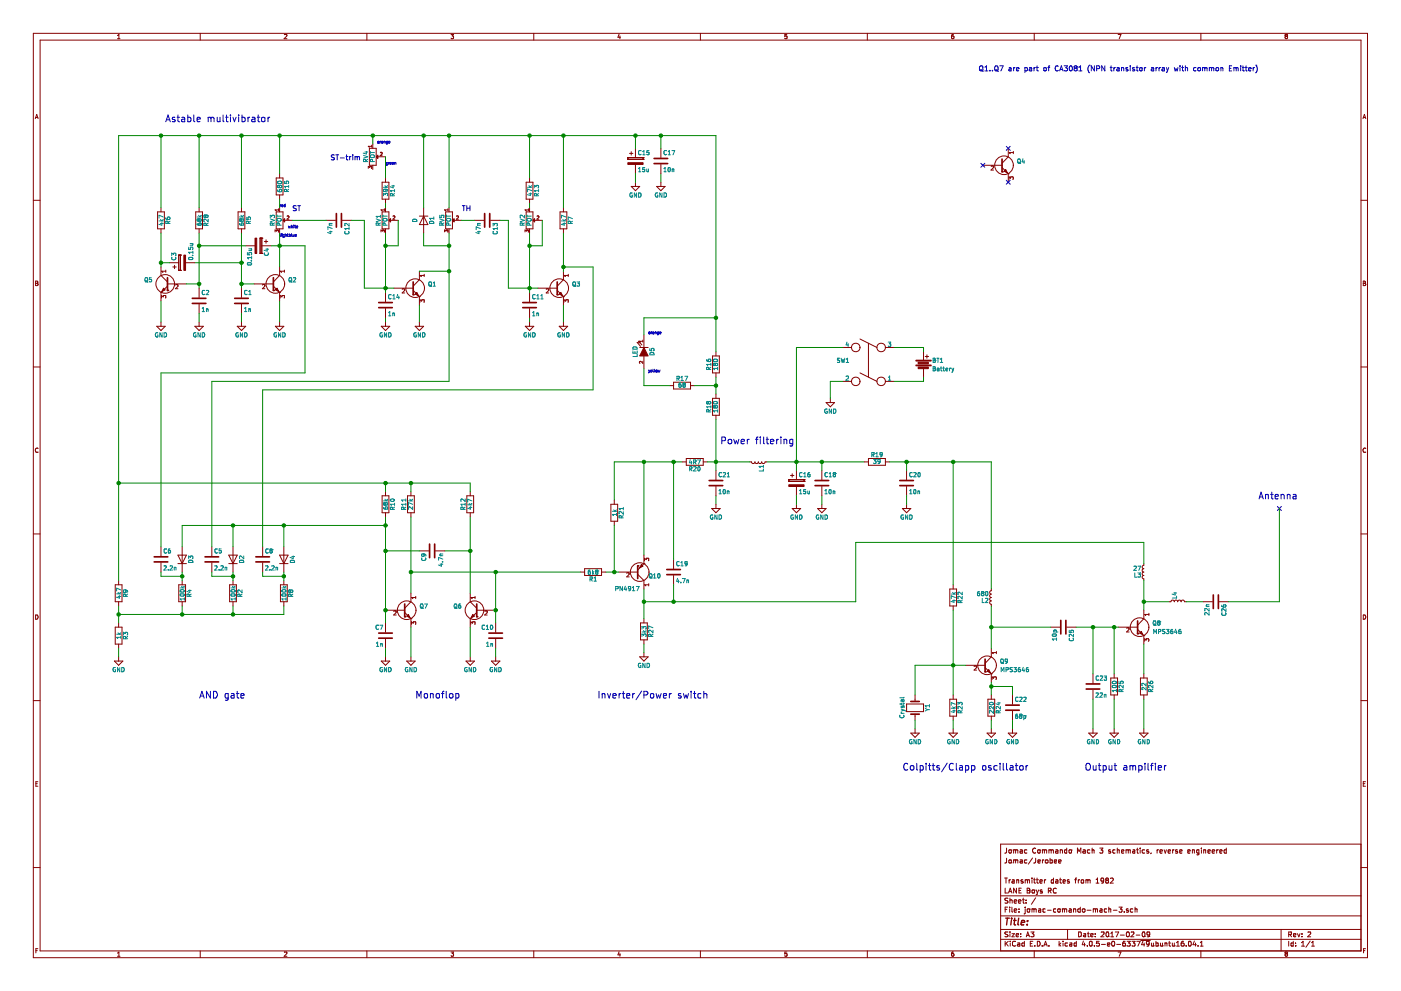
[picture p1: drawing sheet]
EESchema Schematic File Version 2
LIBS:jomac-comando-mach-3-rescue
LIBS:power
LIBS:device
LIBS:transistors
LIBS:conn
LIBS:linear
LIBS:regul
LIBS:74xx
LIBS:cmos4000
LIBS:adc-dac
LIBS:memory
LIBS:xilinx
LIBS:microcontrollers
LIBS:dsp
LIBS:microchip
LIBS:analog_switches
LIBS:motorola
LIBS:texas
LIBS:intel
LIBS:audio
LIBS:interface
LIBS:digital-audio
LIBS:philips
LIBS:display
LIBS:cypress
LIBS:siliconi
LIBS:opto
LIBS:atmel
LIBS:contrib
LIBS:valves
LIBS:jomac-comando-mach-3-cache
EELAYER 25 0
EELAYER END
$Descr A3 16535 11693
encoding utf-8
Sheet 1 1
Title ""
Date "2017-02-09"
Rev "2"
Comp "LANE Boys RC"
Comment1 "Transmitter dates from 1982"
Comment2 ""
Comment3 "Jomac/Jerobee"
Comment4 "Jomac Commando Mach 3 schematics, reverse engineered"
$EndDescr
$Comp
L Q_NPN_CBE Q1
U 1 1
P 4850 3400
F 0 "Q1" H 5150 3450 50  0000 R CNN
F 1 "Q_NPN_CBE" H 5450 3350 50  0001 R CNN
F 2 "" H 5050 3500 50  0000 C CNN
F 3 "" H 4850 3400 50  0000 C CNN
	1    4850 3400
	1    0    0    -1  
$EndComp
$Comp
L Q_NPN_CBE Q2
U 1 1
P 3200 3350
F 0 "Q2" H 3500 3400 50  0000 R CNN
F 1 "C" H 3800 3300 50  0001 R CNN
F 2 "" H 3400 3450 50  0000 C CNN
F 3 "" H 3200 3350 50  0000 C CNN
	1    3200 3350
	1    0    0    -1  
$EndComp
$Comp
L Q_NPN_CBE Q3
U 1 1
P 6550 3400
F 0 "Q3" H 6850 3450 50  0000 R CNN
F 1 "Q_NPN_CBE" H 7150 3350 50  0001 R CNN
F 2 "" H 6750 3500 50  0000 C CNN
F 3 "" H 6550 3400 50  0000 C CNN
	1    6550 3400
	1    0    0    -1  
$EndComp
$Comp
L Q_NPN_CBE Q7
U 1 1
P 4750 7200
F 0 "Q7" H 5050 7250 50  0000 R CNN
F 1 "Q_NPN_CBE" H 5350 7150 50  0001 R CNN
F 2 "" H 4950 7300 50  0000 C CNN
F 3 "" H 4750 7200 50  0000 C CNN
	1    4750 7200
	1    0    0    -1  
$EndComp
$Comp
L Q_NPN_CBE Q8
U 1 1
P 13400 7400
F 0 "Q8" H 13700 7450 50  0000 R CNN
F 1 "MPS3646" H 13950 7350 50  0000 R CNN
F 2 "" H 13600 7500 50  0000 C CNN
F 3 "" H 13400 7400 50  0000 C CNN
	1    13400 7400
	1    0    0    -1  
$EndComp
$Comp
L Q_NPN_CBE Q9
U 1 1
P 11600 7850
F 0 "Q9" H 11900 7900 50  0000 R CNN
F 1 "MPS3646" H 12150 7800 50  0000 R CNN
F 2 "" H 11800 7950 50  0000 C CNN
F 3 "" H 11600 7850 50  0000 C CNN
	1    11600 7850
	1    0    0    -1  
$EndComp
$Comp
L Q_NPN_CBE Q4
U 1 1
P 11800 1950
F 0 "Q4" H 12100 2000 50  0000 R CNN
F 1 "Q_NPN_CBE" H 12400 1900 50  0001 R CNN
F 2 "" H 12000 2050 50  0000 C CNN
F 3 "" H 11800 1950 50  0000 C CNN
	1    11800 1950
	1    0    0    -1  
$EndComp
$Comp
L Q_NPN_CBE Q5
U 1 1
P 2000 3350
F 0 "Q5" H 2300 3400 50  0000 R CNN
F 1 "Q_NPN_CBE" H 2600 3300 50  0001 R CNN
F 2 "" H 2200 3450 50  0000 C CNN
F 3 "" H 2000 3350 50  0000 C CNN
	1    2000 3350
	-1   0    0    -1  
$EndComp
$Comp
L Q_NPN_CBE Q6
U 1 1
P 5650 7200
F 0 "Q6" H 5950 7250 50  0000 R CNN
F 1 "Q_NPN_CBE" H 6250 7150 50  0001 R CNN
F 2 "" H 5850 7300 50  0000 C CNN
F 3 "" H 5650 7200 50  0000 C CNN
	1    5650 7200
	-1   0    0    -1  
$EndComp
$Comp
L GND #PWR01
U 1 1
P 1900 3800
F 0 "#PWR01" H 1900 3550 50  0001 C CNN
F 1 "GND" H 1900 3650 50  0000 C CNN
F 2 "" H 1900 3800 50  0000 C CNN
F 3 "" H 1900 3800 50  0000 C CNN
	1    1900 3800
	1    0    0    -1  
$EndComp
$Comp
L GND #PWR02
U 1 1
P 3300 3800
F 0 "#PWR02" H 3300 3550 50  0001 C CNN
F 1 "GND" H 3300 3650 50  0000 C CNN
F 2 "" H 3300 3800 50  0000 C CNN
F 3 "" H 3300 3800 50  0000 C CNN
	1    3300 3800
	1    0    0    -1  
$EndComp
$Comp
L C C1
U 1 1
P 2850 3550
F 0 "C1" H 2875 3650 50  0000 L CNN
F 1 "1n" H 2875 3450 50  0000 L CNN
F 2 "" H 2888 3400 50  0000 C CNN
F 3 "" H 2850 3550 50  0000 C CNN
	1    2850 3550
	1    0    0    -1  
$EndComp
$Comp
L GND #PWR03
U 1 1
P 2350 3800
F 0 "#PWR03" H 2350 3550 50  0001 C CNN
F 1 "GND" H 2350 3650 50  0000 C CNN
F 2 "" H 2350 3800 50  0000 C CNN
F 3 "" H 2350 3800 50  0000 C CNN
	1    2350 3800
	1    0    0    -1  
$EndComp
$Comp
L GND #PWR04
U 1 1
P 2850 3800
F 0 "#PWR04" H 2850 3550 50  0001 C CNN
F 1 "GND" H 2850 3650 50  0000 C CNN
F 2 "" H 2850 3800 50  0000 C CNN
F 3 "" H 2850 3800 50  0000 C CNN
	1    2850 3800
	1    0    0    -1  
$EndComp
$Comp
L CP C3
U 1 1
P 2150 3100
F 0 "C3" H 2175 3200 50  0000 L CNN
F 1 "0.15u" H 2175 3000 50  0000 L CNN
F 2 "" H 2188 2950 50  0000 C CNN
F 3 "" H 2150 3100 50  0000 C CNN
	1    2150 3100
	0    -1   -1   0   
$EndComp
$Comp
L CP C4
U 1 1
P 3050 2900
F 0 "C4" H 3075 3000 50  0000 L CNN
F 1 "0.15u" H 3075 2800 50  0000 L CNN
F 2 "" H 3088 2750 50  0000 C CNN
F 3 "" H 3050 2900 50  0000 C CNN
	1    3050 2900
	0    1    1    0   
$EndComp
$Comp
L R R6
U 1 1
P 1900 2600
F 0 "R6" V 1980 2600 50  0000 C CNN
F 1 "4k7" V 1900 2600 50  0000 C CNN
F 2 "" V 1830 2600 50  0000 C CNN
F 3 "" H 1900 2600 50  0000 C CNN
	1    1900 2600
	1    0    0    -1  
$EndComp
$Comp
L POT-RESCUE-jomac-comando-mach-3 RV3
U 1 1
P 3300 2600
F 0 "RV3" H 3300 2520 50  0000 C CNN
F 1 "POT" H 3300 2600 50  0000 C CNN
F 2 "" H 3300 2600 50  0000 C CNN
F 3 "" H 3300 2600 50  0000 C CNN
	1    3300 2600
	0    1    1    0   
$EndComp
$Comp
L C C2
U 1 1
P 2350 3550
F 0 "C2" H 2375 3650 50  0000 L CNN
F 1 "1n" H 2375 3450 50  0000 L CNN
F 2 "" H 2388 3400 50  0000 C CNN
F 3 "" H 2350 3550 50  0000 C CNN
	1    2350 3550
	1    0    0    -1  
$EndComp
Text Notes 3450 2500 0    60   ~ 0
ST
$Comp
L R R28
U 1 1
P 2350 2600
F 0 "R28" V 2430 2600 50  0000 C CNN
F 1 "68k" V 2350 2600 50  0000 C CNN
F 2 "" V 2280 2600 50  0000 C CNN
F 3 "" H 2350 2600 50  0000 C CNN
	1    2350 2600
	1    0    0    -1  
$EndComp
$Comp
L R R5
U 1 1
P 2850 2600
F 0 "R5" V 2930 2600 50  0000 C CNN
F 1 "68k" V 2850 2600 50  0000 C CNN
F 2 "" V 2780 2600 50  0000 C CNN
F 3 "" H 2850 2600 50  0000 C CNN
	1    2850 2600
	1    0    0    -1  
$EndComp
Text Notes 3300 2800 0    31   ~ 0
lightblue
Text Notes 3300 2450 0    31   ~ 0
red
Text Notes 3400 2700 0    31   ~ 0
white
$Comp
L GND #PWR05
U 1 1
P 4950 3800
F 0 "#PWR05" H 4950 3550 50  0001 C CNN
F 1 "GND" H 4950 3650 50  0000 C CNN
F 2 "" H 4950 3800 50  0000 C CNN
F 3 "" H 4950 3800 50  0000 C CNN
	1    4950 3800
	1    0    0    -1  
$EndComp
$Comp
L C C12
U 1 1
P 4000 2600
F 0 "C12" H 4025 2700 50  0000 L CNN
F 1 "47n" H 4025 2500 50  0000 L CNN
F 2 "" H 4038 2450 50  0000 C CNN
F 3 "" H 4000 2600 50  0000 C CNN
	1    4000 2600
	0    1    1    0   
$EndComp
$Comp
L C C14
U 1 1
P 4550 3600
F 0 "C14" H 4575 3700 50  0000 L CNN
F 1 "1n" H 4575 3500 50  0000 L CNN
F 2 "" H 4588 3450 50  0000 C CNN
F 3 "" H 4550 3600 50  0000 C CNN
	1    4550 3600
	1    0    0    -1  
$EndComp
$Comp
L GND #PWR06
U 1 1
P 4550 3800
F 0 "#PWR06" H 4550 3550 50  0001 C CNN
F 1 "GND" H 4550 3650 50  0000 C CNN
F 2 "" H 4550 3800 50  0000 C CNN
F 3 "" H 4550 3800 50  0000 C CNN
	1    4550 3800
	1    0    0    -1  
$EndComp
$Comp
L POT-RESCUE-jomac-comando-mach-3 RV1
U 1 1
P 4550 2600
F 0 "RV1" H 4550 2520 50  0000 C CNN
F 1 "POT" H 4550 2600 50  0000 C CNN
F 2 "" H 4550 2600 50  0000 C CNN
F 3 "" H 4550 2600 50  0000 C CNN
	1    4550 2600
	0    1    1    0   
$EndComp
$Comp
L POT-RESCUE-jomac-comando-mach-3 RV4
U 1 1
P 4400 1850
F 0 "RV4" H 4400 1770 50  0000 C CNN
F 1 "POT" H 4400 1850 50  0000 C CNN
F 2 "" H 4400 1850 50  0000 C CNN
F 3 "" H 4400 1850 50  0000 C CNN
	1    4400 1850
	0    1    1    0   
$EndComp
$Comp
L R R14
U 1 1
P 4550 2250
F 0 "R14" V 4630 2250 50  0000 C CNN
F 1 "39k" V 4550 2250 50  0000 C CNN
F 2 "" V 4480 2250 50  0000 C CNN
F 3 "" H 4550 2250 50  0000 C CNN
	1    4550 2250
	1    0    0    -1  
$EndComp
Text Notes 3900 1900 0    60   ~ 0
ST-trim
$Comp
L POT-RESCUE-jomac-comando-mach-3 RV5
U 1 1
P 5300 2600
F 0 "RV5" H 5300 2520 50  0000 C CNN
F 1 "POT" H 5300 2600 50  0000 C CNN
F 2 "" H 5300 2600 50  0000 C CNN
F 3 "" H 5300 2600 50  0000 C CNN
	1    5300 2600
	0    1    1    0   
$EndComp
$Comp
L C C13
U 1 1
P 5750 2600
F 0 "C13" H 5775 2700 50  0000 L CNN
F 1 "47n" H 5775 2500 50  0000 L CNN
F 2 "" H 5788 2450 50  0000 C CNN
F 3 "" H 5750 2600 50  0000 C CNN
	1    5750 2600
	0    1    1    0   
$EndComp
$Comp
L C C11
U 1 1
P 6250 3600
F 0 "C11" H 6275 3700 50  0000 L CNN
F 1 "1n" H 6275 3500 50  0000 L CNN
F 2 "" H 6288 3450 50  0000 C CNN
F 3 "" H 6250 3600 50  0000 C CNN
	1    6250 3600
	1    0    0    -1  
$EndComp
$Comp
L POT-RESCUE-jomac-comando-mach-3 RV2
U 1 1
P 6250 2600
F 0 "RV2" H 6250 2520 50  0000 C CNN
F 1 "POT" H 6250 2600 50  0000 C CNN
F 2 "" H 6250 2600 50  0000 C CNN
F 3 "" H 6250 2600 50  0000 C CNN
	1    6250 2600
	0    1    1    0   
$EndComp
$Comp
L R R13
U 1 1
P 6250 2250
F 0 "R13" V 6330 2250 50  0000 C CNN
F 1 "47k" V 6250 2250 50  0000 C CNN
F 2 "" V 6180 2250 50  0000 C CNN
F 3 "" H 6250 2250 50  0000 C CNN
	1    6250 2250
	1    0    0    -1  
$EndComp
$Comp
L GND #PWR07
U 1 1
P 6250 3800
F 0 "#PWR07" H 6250 3550 50  0001 C CNN
F 1 "GND" H 6250 3650 50  0000 C CNN
F 2 "" H 6250 3800 50  0000 C CNN
F 3 "" H 6250 3800 50  0000 C CNN
	1    6250 3800
	1    0    0    -1  
$EndComp
$Comp
L GND #PWR08
U 1 1
P 6650 3800
F 0 "#PWR08" H 6650 3550 50  0001 C CNN
F 1 "GND" H 6650 3650 50  0000 C CNN
F 2 "" H 6650 3800 50  0000 C CNN
F 3 "" H 6650 3800 50  0000 C CNN
	1    6650 3800
	1    0    0    -1  
$EndComp
$Comp
L R R7
U 1 1
P 6650 2600
F 0 "R7" V 6730 2600 50  0000 C CNN
F 1 "4k7" V 6650 2600 50  0000 C CNN
F 2 "" V 6580 2600 50  0000 C CNN
F 3 "" H 6650 2600 50  0000 C CNN
	1    6650 2600
	1    0    0    -1  
$EndComp
Text Notes 5450 2500 0    60   ~ 0
TH
$Comp
L R R9
U 1 1
P 1400 7000
F 0 "R9" V 1480 7000 50  0000 C CNN
F 1 "4k7" V 1400 7000 50  0000 C CNN
F 2 "" V 1330 7000 50  0000 C CNN
F 3 "" H 1400 7000 50  0000 C CNN
	1    1400 7000
	1    0    0    -1  
$EndComp
$Comp
L R R3
U 1 1
P 1400 7500
F 0 "R3" V 1480 7500 50  0000 C CNN
F 1 "1k" V 1400 7500 50  0000 C CNN
F 2 "" V 1330 7500 50  0000 C CNN
F 3 "" H 1400 7500 50  0000 C CNN
	1    1400 7500
	1    0    0    -1  
$EndComp
$Comp
L GND #PWR09
U 1 1
P 1400 7750
F 0 "#PWR09" H 1400 7500 50  0001 C CNN
F 1 "GND" H 1400 7600 50  0000 C CNN
F 2 "" H 1400 7750 50  0000 C CNN
F 3 "" H 1400 7750 50  0000 C CNN
	1    1400 7750
	1    0    0    -1  
$EndComp
$Comp
L R R4
U 1 1
P 2150 7000
F 0 "R4" V 2230 7000 50  0000 C CNN
F 1 "100k" V 2150 7000 50  0000 C CNN
F 2 "" V 2080 7000 50  0000 C CNN
F 3 "" H 2150 7000 50  0000 C CNN
	1    2150 7000
	1    0    0    -1  
$EndComp
$Comp
L R R2
U 1 1
P 2750 7000
F 0 "R2" V 2830 7000 50  0000 C CNN
F 1 "100k" V 2750 7000 50  0000 C CNN
F 2 "" V 2680 7000 50  0000 C CNN
F 3 "" H 2750 7000 50  0000 C CNN
	1    2750 7000
	1    0    0    -1  
$EndComp
$Comp
L R R8
U 1 1
P 3350 7000
F 0 "R8" V 3430 7000 50  0000 C CNN
F 1 "100k" V 3350 7000 50  0000 C CNN
F 2 "" V 3280 7000 50  0000 C CNN
F 3 "" H 3350 7000 50  0000 C CNN
	1    3350 7000
	1    0    0    -1  
$EndComp
$Comp
L D D3
U 1 1
P 2150 6600
F 0 "D3" H 2150 6500 50  0000 C CNN
F 1 "D" H 2150 6500 50  0001 C CNN
F 2 "" H 2150 6600 50  0000 C CNN
F 3 "" H 2150 6600 50  0000 C CNN
	1    2150 6600
	0    -1   -1   0   
$EndComp
$Comp
L D D2
U 1 1
P 2750 6600
F 0 "D2" H 2750 6500 50  0000 C CNN
F 1 "D" H 2750 6500 50  0001 C CNN
F 2 "" H 2750 6600 50  0000 C CNN
F 3 "" H 2750 6600 50  0000 C CNN
	1    2750 6600
	0    -1   -1   0   
$EndComp
$Comp
L D D4
U 1 1
P 3350 6600
F 0 "D4" H 3350 6500 50  0000 C CNN
F 1 "D" H 3350 6500 50  0001 C CNN
F 2 "" H 3350 6600 50  0000 C CNN
F 3 "" H 3350 6600 50  0000 C CNN
	1    3350 6600
	0    -1   -1   0   
$EndComp
$Comp
L R R10
U 1 1
P 4550 5950
F 0 "R10" V 4630 5950 50  0000 C CNN
F 1 "68k" V 4550 5950 50  0000 C CNN
F 2 "" V 4480 5950 50  0000 C CNN
F 3 "" H 4550 5950 50  0000 C CNN
	1    4550 5950
	1    0    0    -1  
$EndComp
$Comp
L C C6
U 1 1
P 1900 6600
F 0 "C6" H 1925 6700 50  0000 L CNN
F 1 "2.2n" H 1925 6500 50  0000 L CNN
F 2 "" H 1938 6450 50  0000 C CNN
F 3 "" H 1900 6600 50  0000 C CNN
	1    1900 6600
	1    0    0    -1  
$EndComp
$Comp
L C C5
U 1 1
P 2500 6600
F 0 "C5" H 2525 6700 50  0000 L CNN
F 1 "2.2n" H 2525 6500 50  0000 L CNN
F 2 "" H 2538 6450 50  0000 C CNN
F 3 "" H 2500 6600 50  0000 C CNN
	1    2500 6600
	1    0    0    -1  
$EndComp
$Comp
L C C8
U 1 1
P 3100 6600
F 0 "C8" H 3125 6700 50  0000 L CNN
F 1 "2.2n" H 3125 6500 50  0000 L CNN
F 2 "" H 3138 6450 50  0000 C CNN
F 3 "" H 3100 6600 50  0000 C CNN
	1    3100 6600
	1    0    0    -1  
$EndComp
$Comp
L C C7
U 1 1
P 4550 7500
F 0 "C7" H 4575 7600 50  0000 L CNN
F 1 "1n" H 4575 7400 50  0000 L CNN
F 2 "" H 4588 7350 50  0000 C CNN
F 3 "" H 4550 7500 50  0000 C CNN
	1    4550 7500
	-1   0    0    -1  
$EndComp
$Comp
L GND #PWR010
U 1 1
P 4550 7750
F 0 "#PWR010" H 4550 7500 50  0001 C CNN
F 1 "GND" H 4550 7600 50  0000 C CNN
F 2 "" H 4550 7750 50  0000 C CNN
F 3 "" H 4550 7750 50  0000 C CNN
	1    4550 7750
	-1   0    0    -1  
$EndComp
$Comp
L GND #PWR011
U 1 1
P 4850 7750
F 0 "#PWR011" H 4850 7500 50  0001 C CNN
F 1 "GND" H 4850 7600 50  0000 C CNN
F 2 "" H 4850 7750 50  0000 C CNN
F 3 "" H 4850 7750 50  0000 C CNN
	1    4850 7750
	-1   0    0    -1  
$EndComp
$Comp
L R R11
U 1 1
P 4850 5950
F 0 "R11" V 4930 5950 50  0000 C CNN
F 1 "27k" V 4850 5950 50  0000 C CNN
F 2 "" V 4780 5950 50  0000 C CNN
F 3 "" H 4850 5950 50  0000 C CNN
	1    4850 5950
	-1   0    0    -1  
$EndComp
$Comp
L R R12
U 1 1
P 5550 5950
F 0 "R12" V 5630 5950 50  0000 C CNN
F 1 "4k7" V 5550 5950 50  0000 C CNN
F 2 "" V 5480 5950 50  0000 C CNN
F 3 "" H 5550 5950 50  0000 C CNN
	1    5550 5950
	-1   0    0    -1  
$EndComp
$Comp
L C C10
U 1 1
P 5850 7500
F 0 "C10" H 5875 7600 50  0000 L CNN
F 1 "1n" H 5875 7400 50  0000 L CNN
F 2 "" H 5888 7350 50  0000 C CNN
F 3 "" H 5850 7500 50  0000 C CNN
	1    5850 7500
	-1   0    0    -1  
$EndComp
$Comp
L GND #PWR012
U 1 1
P 5850 7750
F 0 "#PWR012" H 5850 7500 50  0001 C CNN
F 1 "GND" H 5850 7600 50  0000 C CNN
F 2 "" H 5850 7750 50  0000 C CNN
F 3 "" H 5850 7750 50  0000 C CNN
	1    5850 7750
	-1   0    0    -1  
$EndComp
$Comp
L GND #PWR013
U 1 1
P 5550 7750
F 0 "#PWR013" H 5550 7500 50  0001 C CNN
F 1 "GND" H 5550 7600 50  0000 C CNN
F 2 "" H 5550 7750 50  0000 C CNN
F 3 "" H 5550 7750 50  0000 C CNN
	1    5550 7750
	-1   0    0    -1  
$EndComp
$Comp
L C C9
U 1 1
P 5100 6500
F 0 "C9" H 5125 6600 50  0000 L CNN
F 1 "4.7n" H 5125 6400 50  0000 L CNN
F 2 "" H 5138 6350 50  0000 C CNN
F 3 "" H 5100 6500 50  0000 C CNN
	1    5100 6500
	0    -1   1    0   
$EndComp
$Comp
L R R1
U 1 1
P 7000 6750
F 0 "R1" V 7080 6750 50  0000 C CNN
F 1 "6k8" V 7000 6750 50  0000 C CNN
F 2 "" V 6930 6750 50  0000 C CNN
F 3 "" H 7000 6750 50  0000 C CNN
	1    7000 6750
	0    1    1    0   
$EndComp
$Comp
L Q_PNP_CBE Q10
U 1 1
P 7500 6750
F 0 "Q10" H 7800 6800 50  0000 R CNN
F 1 "PN4917" H 7550 6950 50  0000 R CNN
F 2 "" H 7700 6850 50  0000 C CNN
F 3 "" H 7500 6750 50  0000 C CNN
	1    7500 6750
	1    0    0    1   
$EndComp
$Comp
L R R21
U 1 1
P 7250 6050
F 0 "R21" V 7330 6050 50  0000 C CNN
F 1 "1k" V 7250 6050 50  0000 C CNN
F 2 "" V 7180 6050 50  0000 C CNN
F 3 "" H 7250 6050 50  0000 C CNN
	1    7250 6050
	1    0    0    -1  
$EndComp
$Comp
L R R20
U 1 1
P 8200 5450
F 0 "R20" V 8280 5450 50  0000 C CNN
F 1 "4R7" V 8200 5450 50  0000 C CNN
F 2 "" V 8130 5450 50  0000 C CNN
F 3 "" H 8200 5450 50  0000 C CNN
	1    8200 5450
	0    1    1    0   
$EndComp
$Comp
L C C19
U 1 1
P 7950 6750
F 0 "C19" H 7975 6850 50  0000 L CNN
F 1 "4.7n" H 7975 6650 50  0000 L CNN
F 2 "" H 7988 6600 50  0000 C CNN
F 3 "" H 7950 6750 50  0000 C CNN
	1    7950 6750
	1    0    0    -1  
$EndComp
$Comp
L R R27
U 1 1
P 7600 7450
F 0 "R27" V 7680 7450 50  0000 C CNN
F 1 "3k3" V 7600 7450 50  0000 C CNN
F 2 "" V 7530 7450 50  0000 C CNN
F 3 "" H 7600 7450 50  0000 C CNN
	1    7600 7450
	1    0    0    -1  
$EndComp
$Comp
L GND #PWR014
U 1 1
P 7600 7700
F 0 "#PWR014" H 7600 7450 50  0001 C CNN
F 1 "GND" H 7600 7550 50  0000 C CNN
F 2 "" H 7600 7700 50  0000 C CNN
F 3 "" H 7600 7700 50  0000 C CNN
	1    7600 7700
	1    0    0    -1  
$EndComp
$Comp
L C C21
U 1 1
P 8450 5700
F 0 "C21" H 8475 5800 50  0000 L CNN
F 1 "10n" H 8475 5600 50  0000 L CNN
F 2 "" H 8488 5550 50  0000 C CNN
F 3 "" H 8450 5700 50  0000 C CNN
	1    8450 5700
	1    0    0    -1  
$EndComp
$Comp
L GND #PWR015
U 1 1
P 8450 5950
F 0 "#PWR015" H 8450 5700 50  0001 C CNN
F 1 "GND" H 8450 5800 50  0000 C CNN
F 2 "" H 8450 5950 50  0000 C CNN
F 3 "" H 8450 5950 50  0000 C CNN
	1    8450 5950
	1    0    0    -1  
$EndComp
$Comp
L L_Small L1
U 1 1
P 8950 5450
F 0 "L1" H 8980 5490 50  0000 L CNN
F 1 "22x?" H 8980 5410 50  0001 L CNN
F 2 "" H 8950 5450 50  0000 C CNN
F 3 "" H 8950 5450 50  0000 C CNN
	1    8950 5450
	0    1    1    0   
$EndComp
$Comp
L L_Small L3
U 1 1
P 13500 6750
F 0 "L3" H 13530 6790 50  0000 L CNN
F 1 "27" H 13530 6710 50  0000 L CNN
F 2 "" H 13500 6750 50  0000 C CNN
F 3 "" H 13500 6750 50  0000 C CNN
	1    13500 6750
	-1   0    0    1   
$EndComp
$Comp
L Switch_DPST SW1
U 1 1
P 10250 4300
F 0 "SW1" H 10550 4350 50  0000 C CNN
F 1 "Switch_DPST" H 10550 4250 50  0001 C CNN
F 2 "" H 10250 4300 50  0000 C CNN
F 3 "" H 10250 4300 50  0000 C CNN
	1    10250 4300
	-1   0    0    -1  
$EndComp
$Comp
L GND #PWR016
U 1 1
P 9800 4700
F 0 "#PWR016" H 9800 4450 50  0001 C CNN
F 1 "GND" H 9800 4550 50  0000 C CNN
F 2 "" H 9800 4700 50  0000 C CNN
F 3 "" H 9800 4700 50  0000 C CNN
	1    9800 4700
	1    0    0    -1  
$EndComp
$Comp
L Battery-RESCUE-jomac-comando-mach-3 BT1
U 1 1
P 10900 4300
F 0 "BT1" H 11000 4350 50  0000 L CNN
F 1 "Battery" H 11000 4250 50  0000 L CNN
F 2 "" V 10900 4340 50  0000 C CNN
F 3 "" V 10900 4340 50  0000 C CNN
	1    10900 4300
	1    0    0    -1  
$EndComp
$Comp
L CP C16
U 1 1
P 9400 5700
F 0 "C16" H 9425 5800 50  0000 L CNN
F 1 "15u" H 9425 5600 50  0000 L CNN
F 2 "" H 9438 5550 50  0000 C CNN
F 3 "" H 9400 5700 50  0000 C CNN
	1    9400 5700
	1    0    0    -1  
$EndComp
$Comp
L GND #PWR017
U 1 1
P 9400 5950
F 0 "#PWR017" H 9400 5700 50  0001 C CNN
F 1 "GND" H 9400 5800 50  0000 C CNN
F 2 "" H 9400 5950 50  0000 C CNN
F 3 "" H 9400 5950 50  0000 C CNN
	1    9400 5950
	1    0    0    -1  
$EndComp
$Comp
L C C18
U 1 1
P 9700 5700
F 0 "C18" H 9725 5800 50  0000 L CNN
F 1 "10n" H 9725 5600 50  0000 L CNN
F 2 "" H 9738 5550 50  0000 C CNN
F 3 "" H 9700 5700 50  0000 C CNN
	1    9700 5700
	1    0    0    -1  
$EndComp
$Comp
L GND #PWR018
U 1 1
P 9700 5950
F 0 "#PWR018" H 9700 5700 50  0001 C CNN
F 1 "GND" H 9700 5800 50  0000 C CNN
F 2 "" H 9700 5950 50  0000 C CNN
F 3 "" H 9700 5950 50  0000 C CNN
	1    9700 5950
	1    0    0    -1  
$EndComp
$Comp
L R R18
U 1 1
P 8450 4800
F 0 "R18" V 8530 4800 50  0000 C CNN
F 1 "180" V 8450 4800 50  0000 C CNN
F 2 "" V 8380 4800 50  0000 C CNN
F 3 "" H 8450 4800 50  0000 C CNN
	1    8450 4800
	-1   0    0    1   
$EndComp
$Comp
L R R16
U 1 1
P 8450 4300
F 0 "R16" V 8530 4300 50  0000 C CNN
F 1 "180" V 8450 4300 50  0000 C CNN
F 2 "" V 8380 4300 50  0000 C CNN
F 3 "" H 8450 4300 50  0000 C CNN
	1    8450 4300
	-1   0    0    1   
$EndComp
$Comp
L CP C15
U 1 1
P 7500 1900
F 0 "C15" H 7525 2000 50  0000 L CNN
F 1 "15u" H 7525 1800 50  0000 L CNN
F 2 "" H 7538 1750 50  0000 C CNN
F 3 "" H 7500 1900 50  0000 C CNN
	1    7500 1900
	1    0    0    -1  
$EndComp
$Comp
L GND #PWR019
U 1 1
P 7500 2150
F 0 "#PWR019" H 7500 1900 50  0001 C CNN
F 1 "GND" H 7500 2000 50  0000 C CNN
F 2 "" H 7500 2150 50  0000 C CNN
F 3 "" H 7500 2150 50  0000 C CNN
	1    7500 2150
	1    0    0    -1  
$EndComp
$Comp
L C C17
U 1 1
P 7800 1900
F 0 "C17" H 7825 2000 50  0000 L CNN
F 1 "10n" H 7825 1800 50  0000 L CNN
F 2 "" H 7838 1750 50  0000 C CNN
F 3 "" H 7800 1900 50  0000 C CNN
	1    7800 1900
	1    0    0    -1  
$EndComp
$Comp
L GND #PWR020
U 1 1
P 7800 2150
F 0 "#PWR020" H 7800 1900 50  0001 C CNN
F 1 "GND" H 7800 2000 50  0000 C CNN
F 2 "" H 7800 2150 50  0000 C CNN
F 3 "" H 7800 2150 50  0000 C CNN
	1    7800 2150
	1    0    0    -1  
$EndComp
$Comp
L R R19
U 1 1
P 10350 5450
F 0 "R19" V 10430 5450 50  0000 C CNN
F 1 "39" V 10350 5450 50  0000 C CNN
F 2 "" V 10280 5450 50  0000 C CNN
F 3 "" H 10350 5450 50  0000 C CNN
	1    10350 5450
	0    -1   -1   0   
$EndComp
$Comp
L C C20
U 1 1
P 10700 5700
F 0 "C20" H 10725 5800 50  0000 L CNN
F 1 "10n" H 10725 5600 50  0000 L CNN
F 2 "" H 10738 5550 50  0000 C CNN
F 3 "" H 10700 5700 50  0000 C CNN
	1    10700 5700
	1    0    0    -1  
$EndComp
$Comp
L GND #PWR021
U 1 1
P 10700 5950
F 0 "#PWR021" H 10700 5700 50  0001 C CNN
F 1 "GND" H 10700 5800 50  0000 C CNN
F 2 "" H 10700 5950 50  0000 C CNN
F 3 "" H 10700 5950 50  0000 C CNN
	1    10700 5950
	1    0    0    -1  
$EndComp
$Comp
L L_Small L2
U 1 1
P 11700 7050
F 0 "L2" H 11730 7090 50  0000 L CNN
F 1 "680" H 11730 7010 50  0000 L CNN
F 2 "" H 11700 7050 50  0000 C CNN
F 3 "" H 11700 7050 50  0000 C CNN
	1    11700 7050
	-1   0    0    1   
$EndComp
$Comp
L R R23
U 1 1
P 11250 8350
F 0 "R23" V 11330 8350 50  0000 C CNN
F 1 "4k7" V 11250 8350 50  0000 C CNN
F 2 "" V 11180 8350 50  0000 C CNN
F 3 "" H 11250 8350 50  0000 C CNN
	1    11250 8350
	1    0    0    -1  
$EndComp
$Comp
L GND #PWR022
U 1 1
P 11250 8600
F 0 "#PWR022" H 11250 8350 50  0001 C CNN
F 1 "GND" H 11250 8450 50  0000 C CNN
F 2 "" H 11250 8600 50  0000 C CNN
F 3 "" H 11250 8600 50  0000 C CNN
	1    11250 8600
	1    0    0    -1  
$EndComp
$Comp
L R R24
U 1 1
P 11700 8350
F 0 "R24" V 11780 8350 50  0000 C CNN
F 1 "220" V 11700 8350 50  0000 C CNN
F 2 "" V 11630 8350 50  0000 C CNN
F 3 "" H 11700 8350 50  0000 C CNN
	1    11700 8350
	1    0    0    -1  
$EndComp
$Comp
L GND #PWR023
U 1 1
P 11700 8600
F 0 "#PWR023" H 11700 8350 50  0001 C CNN
F 1 "GND" H 11700 8450 50  0000 C CNN
F 2 "" H 11700 8600 50  0000 C CNN
F 3 "" H 11700 8600 50  0000 C CNN
	1    11700 8600
	1    0    0    -1  
$EndComp
$Comp
L C C22
U 1 1
P 11950 8350
F 0 "C22" H 11975 8450 50  0000 L CNN
F 1 "68p" H 11975 8250 50  0000 L CNN
F 2 "" H 11988 8200 50  0000 C CNN
F 3 "" H 11950 8350 50  0000 C CNN
	1    11950 8350
	1    0    0    -1  
$EndComp
$Comp
L GND #PWR024
U 1 1
P 11950 8600
F 0 "#PWR024" H 11950 8350 50  0001 C CNN
F 1 "GND" H 11950 8450 50  0000 C CNN
F 2 "" H 11950 8600 50  0000 C CNN
F 3 "" H 11950 8600 50  0000 C CNN
	1    11950 8600
	1    0    0    -1  
$EndComp
$Comp
L R R22
U 1 1
P 11250 7050
F 0 "R22" V 11330 7050 50  0000 C CNN
F 1 "47k" V 11250 7050 50  0000 C CNN
F 2 "" V 11180 7050 50  0000 C CNN
F 3 "" H 11250 7050 50  0000 C CNN
	1    11250 7050
	1    0    0    -1  
$EndComp
$Comp
L C C25
U 1 1
P 12550 7400
F 0 "C25" H 12575 7500 50  0000 L CNN
F 1 "10p" H 12575 7300 50  0000 L CNN
F 2 "" H 12588 7250 50  0000 C CNN
F 3 "" H 12550 7400 50  0000 C CNN
	1    12550 7400
	0    1    1    0   
$EndComp
$Comp
L Crystal Y1
U 1 1
P 10800 8350
F 0 "Y1" H 10800 8500 50  0000 C CNN
F 1 "Crystal" H 10800 8200 50  0000 C CNN
F 2 "" H 10800 8350 50  0000 C CNN
F 3 "" H 10800 8350 50  0000 C CNN
	1    10800 8350
	0    1    1    0   
$EndComp
$Comp
L GND #PWR025
U 1 1
P 10800 8600
F 0 "#PWR025" H 10800 8350 50  0001 C CNN
F 1 "GND" H 10800 8450 50  0000 C CNN
F 2 "" H 10800 8600 50  0000 C CNN
F 3 "" H 10800 8600 50  0000 C CNN
	1    10800 8600
	1    0    0    -1  
$EndComp
$Comp
L R R26
U 1 1
P 13500 8100
F 0 "R26" V 13580 8100 50  0000 C CNN
F 1 "22" V 13500 8100 50  0000 C CNN
F 2 "" V 13430 8100 50  0000 C CNN
F 3 "" H 13500 8100 50  0000 C CNN
	1    13500 8100
	1    0    0    -1  
$EndComp
$Comp
L GND #PWR026
U 1 1
P 13500 8600
F 0 "#PWR026" H 13500 8350 50  0001 C CNN
F 1 "GND" H 13500 8450 50  0000 C CNN
F 2 "" H 13500 8600 50  0000 C CNN
F 3 "" H 13500 8600 50  0000 C CNN
	1    13500 8600
	1    0    0    -1  
$EndComp
$Comp
L C C23
U 1 1
P 12900 8100
F 0 "C23" H 12925 8200 50  0000 L CNN
F 1 "22n" H 12925 8000 50  0000 L CNN
F 2 "" H 12938 7950 50  0000 C CNN
F 3 "" H 12900 8100 50  0000 C CNN
	1    12900 8100
	1    0    0    -1  
$EndComp
$Comp
L R R25
U 1 1
P 13150 8100
F 0 "R25" V 13230 8100 50  0000 C CNN
F 1 "100" V 13150 8100 50  0000 C CNN
F 2 "" V 13080 8100 50  0000 C CNN
F 3 "" H 13150 8100 50  0000 C CNN
	1    13150 8100
	1    0    0    -1  
$EndComp
$Comp
L GND #PWR027
U 1 1
P 12900 8600
F 0 "#PWR027" H 12900 8350 50  0001 C CNN
F 1 "GND" H 12900 8450 50  0000 C CNN
F 2 "" H 12900 8600 50  0000 C CNN
F 3 "" H 12900 8600 50  0000 C CNN
	1    12900 8600
	1    0    0    -1  
$EndComp
$Comp
L GND #PWR028
U 1 1
P 13150 8600
F 0 "#PWR028" H 13150 8350 50  0001 C CNN
F 1 "GND" H 13150 8450 50  0000 C CNN
F 2 "" H 13150 8600 50  0000 C CNN
F 3 "" H 13150 8600 50  0000 C CNN
	1    13150 8600
	1    0    0    -1  
$EndComp
$Comp
L L_Small L4
U 1 1
P 13900 7100
F 0 "L4" H 13930 7140 50  0000 L CNN
F 1 "L_Small" H 13930 7060 50  0001 L CNN
F 2 "" H 13900 7100 50  0000 C CNN
F 3 "" H 13900 7100 50  0000 C CNN
	1    13900 7100
	0    -1   -1   0   
$EndComp
$Comp
L C C26
U 1 1
P 14350 7100
F 0 "C26" H 14375 7200 50  0000 L CNN
F 1 "22n" H 14375 7000 50  0000 L CNN
F 2 "" H 14388 6950 50  0000 C CNN
F 3 "" H 14350 7100 50  0000 C CNN
	1    14350 7100
	0    1    1    0   
$EndComp
NoConn ~ 15100 6000
Text Notes 14850 5900 0    79   ~ 0
Antenna
$Comp
L R R17
U 1 1
P 8050 4550
F 0 "R17" V 8130 4550 50  0000 C CNN
F 1 "68" V 8050 4550 50  0000 C CNN
F 2 "" V 7980 4550 50  0000 C CNN
F 3 "" H 8050 4550 50  0000 C CNN
	1    8050 4550
	0    -1   -1   0   
$EndComp
$Comp
L R R15
U 1 1
P 3300 2200
F 0 "R15" V 3380 2200 50  0000 C CNN
F 1 "680" V 3300 2200 50  0000 C CNN
F 2 "" V 3230 2200 50  0000 C CNN
F 3 "" H 3300 2200 50  0000 C CNN
	1    3300 2200
	1    0    0    -1  
$EndComp
Text Notes 1950 1450 0    79   ~ 0
Astable multivibrator
Text Notes 2350 8250 0    79   ~ 0
AND gate
Text Notes 4900 8250 0    79   ~ 0
Monoflop
Text Notes 7050 8250 0    79   ~ 0
Inverter/Power switch
Text Notes 8500 5250 0    79   ~ 0
Power filtering
Text Notes 10650 9100 0    79   ~ 0
Colpitts/Clapp oscillator
Text Notes 12800 9100 0    79   ~ 0
Output ampilfier
NoConn ~ 11900 1750
NoConn ~ 11900 2150
NoConn ~ 11600 1950
Text Notes 11550 850  0    60   ~ 0
Q1..Q7 are part of CA3081 (NPN transistor array with common Emitter)
Text Notes 4550 1950 0    31   ~ 0
green
Text Notes 4450 1700 0    31   ~ 0
orange
$Comp
L LED-RESCUE-jomac-comando-mach-3 D5
U 1 1
P 7600 4150
F 0 "D5" H 7600 4250 50  0000 C CNN
F 1 "LED" H 7600 4050 50  0000 C CNN
F 2 "" H 7600 4150 50  0000 C CNN
F 3 "" H 7600 4150 50  0000 C CNN
	1    7600 4150
	0    1    1    0   
$EndComp
Text Notes 7650 4400 0    31   ~ 0
yellow
Text Notes 7650 3950 0    31   ~ 0
orange
$Comp
L D D1
U 1 1
P 5000 2600
F 0 "D1" H 5000 2700 50  0000 C CNN
F 1 "D" H 5000 2500 50  0000 C CNN
F 2 "" H 5000 2600 50  0000 C CNN
F 3 "" H 5000 2600 50  0000 C CNN
	1    5000 2600
	0    1    1    0   
$EndComp
Wire Wire Line
	1900 3550 1900 3800
Wire Wire Line
	3300 3550 3300 3800
Wire Wire Line
	2350 3700 2350 3800
Wire Wire Line
	2850 3700 2850 3800
Wire Wire Line
	3300 2750 3300 2900
Wire Wire Line
	3300 2900 3300 3150
Wire Wire Line
	1900 2750 1900 3100
Wire Wire Line
	1900 3100 1900 3150
Wire Wire Line
	2000 3100 1900 3100
Connection ~ 1900 3100
Wire Wire Line
	3200 2900 3300 2900
Wire Wire Line
	3300 2900 3600 2900
Connection ~ 3300 2900
Wire Wire Line
	1900 2450 1900 1600
Wire Wire Line
	1400 1600 1900 1600
Wire Wire Line
	1900 1600 2350 1600
Wire Wire Line
	2350 1600 2850 1600
Wire Wire Line
	2850 1600 3300 1600
Wire Wire Line
	3300 1600 4400 1600
Wire Wire Line
	4400 1600 5000 1600
Wire Wire Line
	5000 1600 5300 1600
Wire Wire Line
	5300 1600 6250 1600
Wire Wire Line
	6250 1600 6650 1600
Wire Wire Line
	6650 1600 7500 1600
Wire Wire Line
	7500 1600 7800 1600
Wire Wire Line
	7800 1600 8450 1600
Connection ~ 3300 1600
Wire Wire Line
	2850 2450 2850 1600
Connection ~ 2850 1600
Wire Wire Line
	2350 2450 2350 1600
Connection ~ 2350 1600
Wire Wire Line
	3450 2600 3850 2600
Connection ~ 4550 3400
Wire Wire Line
	4550 3750 4550 3800
Wire Wire Line
	4950 3600 4950 3800
Wire Wire Line
	4700 2600 4700 2900
Wire Wire Line
	4700 2900 4550 2900
Wire Wire Line
	4550 2750 4550 2900
Wire Wire Line
	4550 2900 4550 3400
Wire Wire Line
	4550 3400 4550 3450
Connection ~ 4550 2900
Wire Wire Line
	4400 1600 4400 1700
Wire Wire Line
	4550 1850 4550 2100
Wire Wire Line
	4550 2400 4550 2450
Wire Wire Line
	4150 2600 4300 2600
Wire Wire Line
	4300 2600 4300 3400
Wire Wire Line
	4300 3400 4550 3400
Wire Wire Line
	4550 3400 4650 3400
Wire Wire Line
	5300 1600 5300 2450
Connection ~ 4400 1600
Wire Wire Line
	5300 3200 4950 3200
Wire Wire Line
	5300 2750 5300 2900
Wire Wire Line
	5300 2900 5300 3200
Wire Wire Line
	5300 3200 5300 4500
Wire Wire Line
	5600 2600 5450 2600
Wire Wire Line
	6250 2400 6250 2450
Wire Wire Line
	6650 3600 6650 3800
Wire Wire Line
	6250 3750 6250 3800
Wire Wire Line
	6250 1600 6250 2100
Connection ~ 5300 1600
Wire Wire Line
	6650 1600 6650 2450
Connection ~ 6250 1600
Wire Wire Line
	6650 2750 6650 3150
Wire Wire Line
	6650 3150 6650 3200
Wire Wire Line
	1400 7150 1400 7250
Wire Wire Line
	1400 7250 1400 7350
Wire Wire Line
	1400 7650 1400 7750
Wire Wire Line
	1400 1600 1400 5700
Wire Wire Line
	1400 5700 1400 6850
Wire Wire Line
	1400 7250 2150 7250
Wire Wire Line
	2150 7250 2750 7250
Wire Wire Line
	2750 7250 3350 7250
Connection ~ 1400 7250
Wire Wire Line
	2150 6750 2150 6800
Wire Wire Line
	2150 6800 2150 6850
Wire Wire Line
	2750 6750 2750 6800
Wire Wire Line
	2750 6800 2750 6850
Wire Wire Line
	3350 6750 3350 6800
Wire Wire Line
	3350 6800 3350 6850
Wire Wire Line
	3350 7250 3350 7150
Wire Wire Line
	2750 7150 2750 7250
Connection ~ 2750 7250
Wire Wire Line
	2150 7150 2150 7250
Connection ~ 2150 7250
Wire Wire Line
	2150 6450 2150 6200
Wire Wire Line
	2150 6200 2750 6200
Wire Wire Line
	2750 6200 3350 6200
Wire Wire Line
	3350 6200 4550 6200
Wire Wire Line
	3350 6200 3350 6450
Connection ~ 3350 6200
Wire Wire Line
	2750 6450 2750 6200
Connection ~ 2750 6200
Wire Wire Line
	1900 6750 1900 6800
Wire Wire Line
	1900 6800 2150 6800
Connection ~ 2150 6800
Wire Wire Line
	2500 6750 2500 6800
Wire Wire Line
	2500 6800 2750 6800
Connection ~ 2750 6800
Wire Wire Line
	3100 6750 3100 6800
Wire Wire Line
	3100 6800 3350 6800
Connection ~ 3350 6800
Wire Wire Line
	3600 2900 3600 4400
Wire Wire Line
	3600 4400 1900 4400
Wire Wire Line
	1900 4400 1900 6450
Wire Wire Line
	5300 4500 2500 4500
Connection ~ 5300 3200
Wire Wire Line
	6650 3150 7000 3150
Wire Wire Line
	7000 3150 7000 4600
Wire Wire Line
	7000 4600 3100 4600
Wire Wire Line
	3100 4600 3100 6450
Connection ~ 6650 3150
Wire Wire Line
	2500 4500 2500 6450
Connection ~ 6650 1600
Wire Wire Line
	4550 6100 4550 6200
Wire Wire Line
	4550 6200 4550 6500
Wire Wire Line
	4550 6500 4550 7200
Wire Wire Line
	4550 7200 4550 7350
Wire Wire Line
	4550 7650 4550 7750
Connection ~ 4550 7200
Wire Wire Line
	4850 7400 4850 7750
Connection ~ 1400 5700
Wire Wire Line
	5550 7400 5550 7750
Wire Wire Line
	5850 7750 5850 7650
Connection ~ 1900 1600
Wire Wire Line
	1400 5700 4550 5700
Wire Wire Line
	4550 5700 4850 5700
Wire Wire Line
	4850 5700 5550 5700
Wire Wire Line
	7250 5900 7250 5450
Wire Wire Line
	7250 5450 7600 5450
Wire Wire Line
	7600 5450 7950 5450
Wire Wire Line
	7950 5450 8050 5450
Wire Wire Line
	7600 6550 7600 5450
Connection ~ 7600 5450
Wire Wire Line
	7250 6200 7250 6750
Connection ~ 7250 6750
Wire Wire Line
	7950 6600 7950 5450
Connection ~ 7950 5450
Wire Wire Line
	7950 6900 7950 7100
Wire Wire Line
	7600 7100 7950 7100
Wire Wire Line
	7950 7100 10100 7100
Wire Wire Line
	7600 6950 7600 7100
Wire Wire Line
	7600 7100 7600 7300
Connection ~ 7600 7100
Wire Wire Line
	7600 7600 7600 7700
Wire Wire Line
	8450 5850 8450 5950
Connection ~ 7950 7100
Wire Wire Line
	2350 2750 2350 2900
Wire Wire Line
	2350 2900 2350 3350
Wire Wire Line
	2350 3350 2350 3400
Wire Wire Line
	2200 3350 2350 3350
Connection ~ 2350 3350
Wire Wire Line
	2850 2750 2850 3100
Wire Wire Line
	2850 3100 2850 3350
Wire Wire Line
	2850 3350 2850 3400
Wire Wire Line
	3000 3350 2850 3350
Connection ~ 2850 3350
Wire Wire Line
	2300 3100 2850 3100
Connection ~ 2850 3100
Wire Wire Line
	2900 2900 2350 2900
Connection ~ 2350 2900
Wire Wire Line
	6250 2750 6250 2900
Wire Wire Line
	6250 2900 6250 3400
Wire Wire Line
	6250 3400 6250 3450
Wire Wire Line
	6400 2600 6400 2900
Wire Wire Line
	6400 2900 6250 2900
Connection ~ 6250 2900
Wire Wire Line
	6000 3400 6250 3400
Wire Wire Line
	6250 3400 6350 3400
Connection ~ 6250 3400
Wire Wire Line
	6000 3400 6000 2600
Wire Wire Line
	6000 2600 5900 2600
Connection ~ 4550 6500
Wire Wire Line
	4850 6100 4850 6750
Wire Wire Line
	4850 6750 4850 7000
Wire Wire Line
	4850 5700 4850 5800
Connection ~ 4850 5700
Connection ~ 4850 6750
Wire Wire Line
	7150 6750 7250 6750
Wire Wire Line
	7250 6750 7300 6750
Wire Wire Line
	8350 5450 8450 5450
Wire Wire Line
	8450 5450 8850 5450
Wire Wire Line
	8450 4950 8450 5450
Wire Wire Line
	8450 5450 8450 5550
Connection ~ 8450 5450
Wire Wire Line
	9400 4100 9400 5450
Wire Wire Line
	9400 5450 9400 5550
Wire Wire Line
	9050 5450 9400 5450
Wire Wire Line
	9400 5450 9700 5450
Wire Wire Line
	9700 5450 10200 5450
Wire Wire Line
	9800 4500 9800 4700
Wire Wire Line
	10900 4150 10900 4100
Wire Wire Line
	10900 4100 10550 4100
Wire Wire Line
	10900 4450 10900 4500
Wire Wire Line
	10900 4500 10550 4500
Connection ~ 9400 5450
Wire Wire Line
	9400 5850 9400 5950
Wire Wire Line
	9700 5450 9700 5550
Wire Wire Line
	9700 5850 9700 5950
Wire Wire Line
	8450 1600 8450 3750
Wire Wire Line
	8450 3750 8450 4150
Wire Wire Line
	8450 4450 8450 4550
Wire Wire Line
	8450 4550 8450 4650
Wire Wire Line
	7500 2050 7500 2150
Wire Wire Line
	7800 2050 7800 2150
Wire Wire Line
	7500 1750 7500 1600
Connection ~ 7500 1600
Wire Wire Line
	7800 1750 7800 1600
Connection ~ 7800 1600
Connection ~ 9700 5450
Wire Wire Line
	10500 5450 10700 5450
Wire Wire Line
	10700 5450 11250 5450
Wire Wire Line
	11250 5450 11700 5450
Wire Wire Line
	10700 5450 10700 5550
Wire Wire Line
	10700 5850 10700 5950
Connection ~ 10700 5450
Wire Wire Line
	11700 5450 11700 6950
Wire Wire Line
	11700 7150 11700 7400
Wire Wire Line
	11700 7400 11700 7650
Wire Wire Line
	10800 7850 11250 7850
Wire Wire Line
	11250 7850 11400 7850
Wire Wire Line
	11250 7200 11250 7850
Wire Wire Line
	11250 7850 11250 8200
Wire Wire Line
	11250 8500 11250 8600
Wire Wire Line
	11700 8500 11700 8600
Wire Wire Line
	11700 8050 11700 8100
Wire Wire Line
	11700 8100 11700 8200
Wire Wire Line
	11950 8200 11950 8100
Wire Wire Line
	11950 8100 11700 8100
Connection ~ 11700 8100
Wire Wire Line
	11950 8500 11950 8600
Connection ~ 11250 7850
Wire Wire Line
	11250 6900 11250 5450
Connection ~ 11250 5450
Wire Wire Line
	12400 7400 11700 7400
Connection ~ 11700 7400
Wire Wire Line
	10800 8600 10800 8500
Wire Wire Line
	10800 8200 10800 7850
Wire Wire Line
	13500 8250 13500 8600
Wire Wire Line
	13500 7950 13500 7600
Wire Wire Line
	13500 6850 13500 7100
Wire Wire Line
	13500 7100 13500 7200
Wire Wire Line
	12700 7400 12900 7400
Wire Wire Line
	12900 7400 13150 7400
Wire Wire Line
	13150 7400 13200 7400
Wire Wire Line
	12900 7950 12900 7400
Connection ~ 12900 7400
Wire Wire Line
	13150 7950 13150 7400
Connection ~ 13150 7400
Wire Wire Line
	13150 8250 13150 8600
Wire Wire Line
	12900 8250 12900 8600
Wire Wire Line
	13800 7100 13500 7100
Connection ~ 13500 7100
Wire Wire Line
	14000 7100 14200 7100
Wire Wire Line
	14500 7100 15100 7100
Wire Wire Line
	15100 7100 15100 6000
Wire Wire Line
	8200 4550 8450 4550
Connection ~ 8450 4550
Wire Wire Line
	9950 4500 9800 4500
Wire Wire Line
	9950 4100 9400 4100
Wire Wire Line
	7900 4550 7600 4550
Wire Wire Line
	3300 2350 3300 2450
Wire Wire Line
	3300 2050 3300 1600
Wire Wire Line
	7600 4550 7600 4350
Wire Wire Line
	7600 3950 7600 3750
Wire Wire Line
	7600 3750 8450 3750
Connection ~ 8450 3750
Wire Wire Line
	5000 2750 5000 2900
Wire Wire Line
	5000 2900 5300 2900
Connection ~ 5300 2900
Wire Wire Line
	5000 2450 5000 1600
Connection ~ 5000 1600
Wire Wire Line
	4850 6750 5850 6750
Wire Wire Line
	5850 6750 6850 6750
Wire Wire Line
	10100 7100 10100 6400
Wire Wire Line
	10100 6400 13500 6400
Wire Wire Line
	13500 6400 13500 6650
Connection ~ 4550 6200
Wire Wire Line
	5850 6750 5850 7200
Wire Wire Line
	5850 7200 5850 7350
Connection ~ 5850 6750
Connection ~ 5850 7200
Wire Wire Line
	4550 6500 4950 6500
Wire Wire Line
	4550 5700 4550 5800
Connection ~ 4550 5700
Wire Wire Line
	5550 5700 5550 5800
Wire Wire Line
	5550 6100 5550 6500
Wire Wire Line
	5550 6500 5550 7000
Wire Wire Line
	5250 6500 5550 6500
Connection ~ 5550 6500
$EndSCHEMATC
